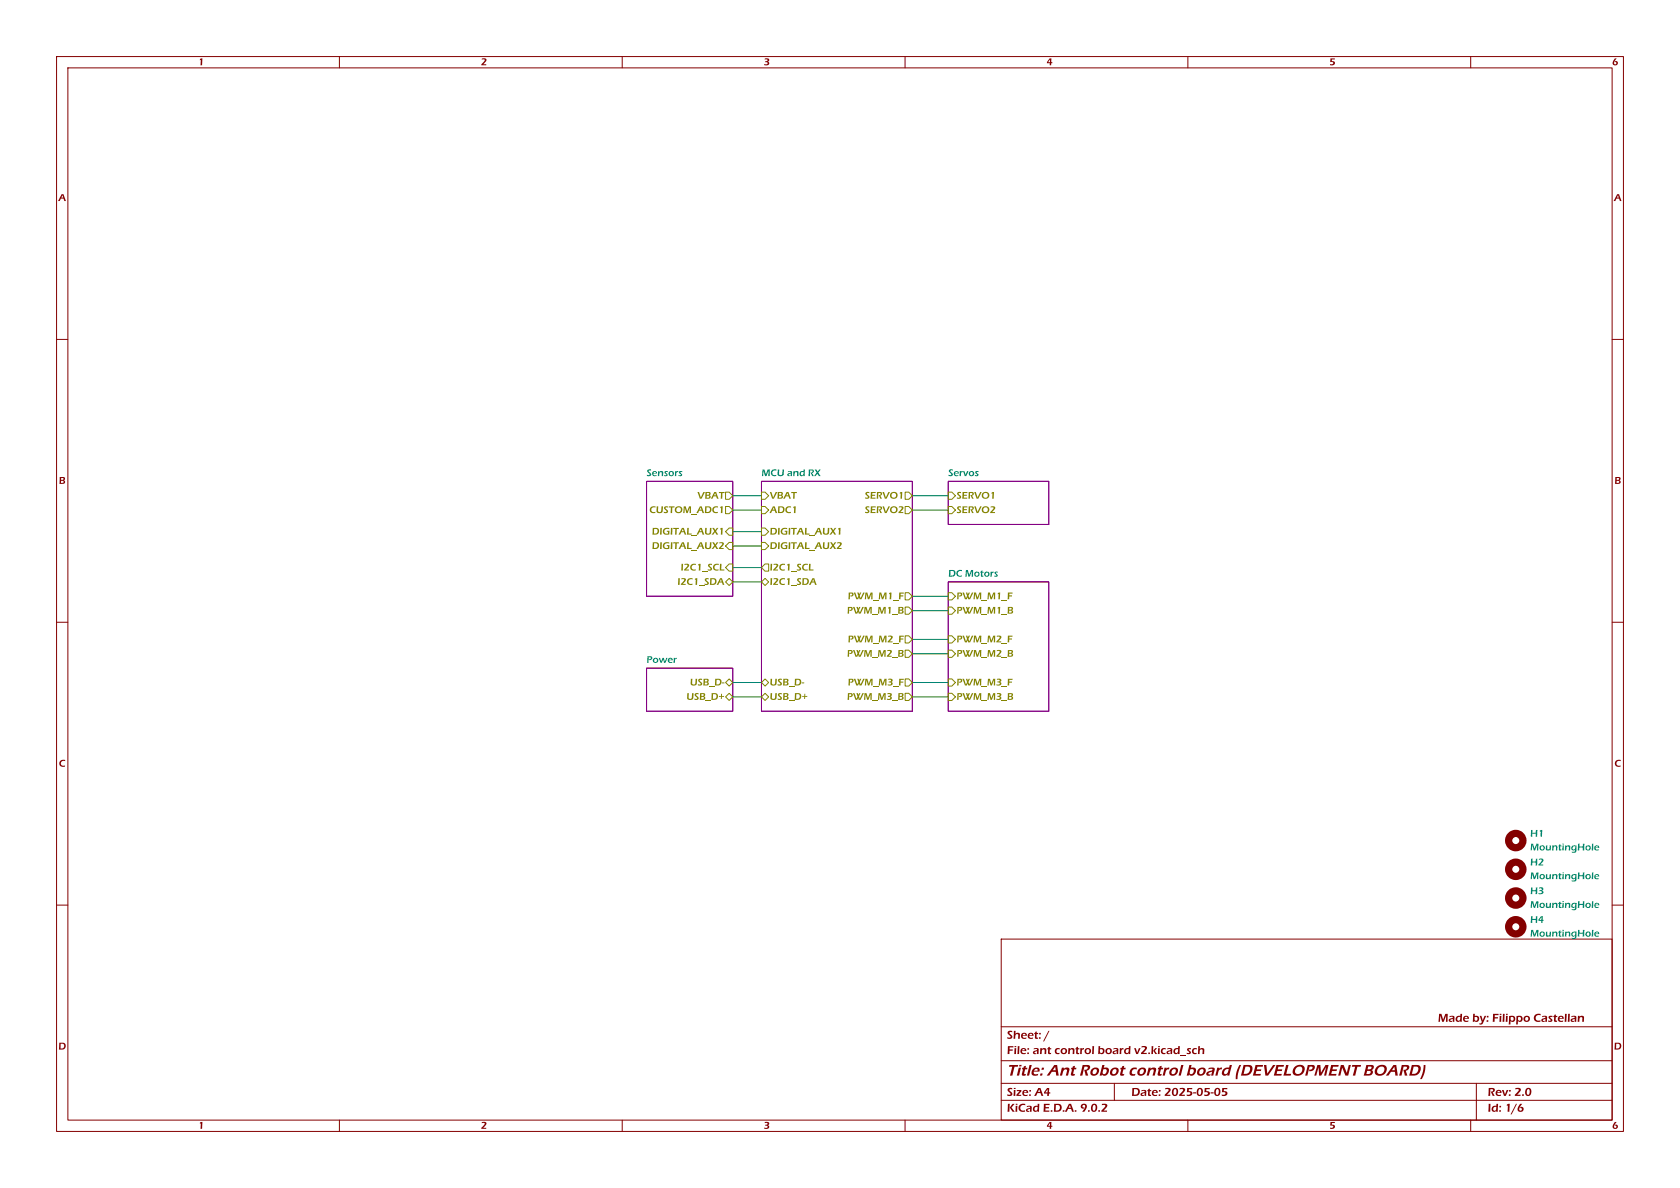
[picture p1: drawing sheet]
<svg xmlns="http://www.w3.org/2000/svg" width="297mm" height="210mm" viewBox="0 0 297 210" stroke-linecap="round" stroke-linejoin="round" font-family="sans-serif">
<g fill="none" stroke="#840000" stroke-width=".18">
<path d="M10 10h277v190h-277zM12 12h273v186h-273zM60 10v2M110 10v2M160 10v2M210 10v2M260 10v2M10 60h2M285 60h2M10 110h2M285 110h2M10 160h2"/>
<path d="M177 166h108v32h-108zM285 160h2M60 198v2M110 198v2M160 198v2M177 194.5h108M177 191.5h108M177 187.5h108M177 181.5h108M197 191.5v3M210 198v2M260 198v2"/>
<path d="M261 191.5v6.5"/>
</g>
<path d="M114.3 85.1h15.2v20.3h-15.2zM134.6 85.1h26.7v40.6h-26.7zM167.6 85.1h17.8v7.6h-17.8zM114.3 118.1h15.2v7.6h-15.2zM167.6 102.9h17.8v22.8h-17.8z" fill="none" stroke="#840084" stroke-width=".18"/>
<g fill="none" stroke="#848400" stroke-width=".18">
<path d="M128.3 89.5h.6l.6 .7-.6 .6h-.6zM128.3 87h.6l.6 .6-.6 .7h-.6zM128.9 99.7h.6v1.3h-.6l-.6-.7zM128.9 93.3h.6v1.3h-.6l-.6-.6zM128.9 95.9h.6v1.3h-.6l-.6-.7zM134.6 87h.7l.6 .6-.6 .7h-.7zM134.6 89.5h.7l.6 .7-.6 .6h-.7zM134.6 93.3h.7l.6 .7-.6 .6h-.7zM134.6 95.9h.7l.6 .6-.6 .7h-.7zM160 89.5h.7l.6 .7-.6 .6h-.7zM160 87h.7l.6 .6-.6 .7h-.7zM167.6 89.5h.7l.6 .7-.6 .6h-.7z"/>
<path d="M167.6 87h.7l.6 .6-.6 .7h-.7zM128.3 102.9l.6-.7 .6 .7-.6 .6zM134.6 100.3l.7-.6h.6v1.3h-.6zM134.6 102.9l.7-.7 .6 .7-.6 .6zM160 112.4h.7l.6 .6-.6 .7h-.7zM160 114.9h.7l.6 .7-.6 .6h-.7zM160 107.3h.7l.6 .7-.6 .6h-.7zM160 104.8h.7l.6 .6-.6 .6h-.7zM167.6 114.9h.7l.6 .7-.6 .6h-.7zM167.6 112.4h.7l.6 .6-.6 .7h-.7zM167.6 104.8h.7l.6 .6-.6 .6h-.7zM167.6 107.3h.7l.6 .7-.6 .6h-.7z"/>
<path d="M128.3 123.2l.6-.6 .6 .6-.6 .6zM128.9 120l.6 .7-.6 .6-.6-.6zM134.6 120.7l.7-.7 .6 .7-.6 .6zM134.6 123.2l.7-.6 .6 .6-.6 .6zM160 120h.7l.6 .7-.6 .6h-.7zM160 122.6h.7l.6 .6-.6 .6h-.7zM167.6 120h.7l.6 .7-.6 .6h-.7zM167.6 122.6h.7l.6 .6-.6 .6h-.7z"/>
</g>
<circle cx="268" cy="158.7" r="1.27" fill="none" stroke="#840000" stroke-width="1.3"/>
<path d="M282 159.7l.3-.1 .4 .1v.3h-.6l.1 .3h.4v.2h-.4l-.3-.1-.1-.5h.7l-.2-.2-.2 .2h-.3z" fill="#008484"/>
<circle cx="268" cy="153.7" r="1.27" fill="none" stroke="#840000" stroke-width="1.3"/>
<path d="M282 154.6l.3-.1 .4 .2v.3h-.6l.1 .2h.4v.2h-.4l-.3-.1-.1-.4h.7l-.2-.2-.2 .2h-.3z" fill="#008484"/>
<circle cx="268" cy="148.6" r="1.27" fill="none" stroke="#840000" stroke-width="1.3"/>
<path d="M282 149.5l.3-.1 .4 .2v.3h-.6l.1 .3 .4-.1v.2h-.4l-.3-.1-.1-.4h.7l-.2-.2-.2 .2h-.3z" fill="#008484"/>
<circle cx="268" cy="163.8" r="1.27" fill="none" stroke="#840000" stroke-width="1.3"/>
<path d="M282 164.8l.3-.1 .4 .1v.3h-.6l.1 .3h.4v.2h-.4l-.3-.2-.1-.4h.7l-.2-.2-.2 .2h-.3z" fill="#008484"/>
<g fill="none" stroke="#008400" stroke-width=".18">
<path d="M129.5 87.6h5.1M129.5 90.2h5.1M129.5 94h5.1M129.5 96.5h5.1M161.3 87.6h6.3M161.3 90.2h6.3M129.5 102.9h5.1M129.5 100.3h5.1M161.3 113h6.3M161.3 108h6.3M161.3 105.4h6.3M161.3 115.6h6.3"/>
<path d="M129.5 123.2h5.1M129.5 120.7h5.1M161.3 123.2h6.3M161.3 120.7h6.3"/>
</g>
<text font-size="2.8" fill="#840000" x="178" y="190.9">Title:Ant Robotcontrol board (DEVELOPMENTBOARD)</text>
<g font-size="2.1" fill="#840000">
<text x="178" y="184.2">Sheet: /</text>
<text x="254.2" y="181.2">Made by: Filippo Castellan</text>
<text x="178" y="186.9">File: ant control board v2.kicad_sch</text>
<text x="178" y="197.1">KiCad E.D.A. 9.0.2</text>
<text x="178" y="194.3">Size:A4</text>
<text x="200" y="194.3">Date: 2025-05-05</text>
<text x="263" y="194.3">Rev:2.0</text>
<text x="263" y="197.1">Id: 1/6</text>
</g>
<g font-size="1.8" fill="#840000">
<text x="35" y="12">1</text>
<text x="85" y="12">2</text>
<text x="135" y="12">3</text>
<text x="185" y="12">4</text>
<text x="235" y="12">5</text>
<text x="285" y="12">6</text>
<text x="10.3" y="36">A</text>
<text x="285.3" y="36">A</text>
<text x="10.4" y="86">B</text>
<text x="285.4" y="86">B</text>
<text x="10.4" y="136">C</text>
<text x="285.4" y="136">C</text>
<text x="10.3" y="186">D</text>
<text x="285.3" y="186">D</text>
<text x="35" y="200.1">1</text>
<text x="85" y="200.1">2</text>
<text x="135" y="200.1">3</text>
<text x="185" y="200.1">4</text>
<text x="235" y="200.1">5</text>
<text x="285" y="200.1">6</text>
</g>
<g font-size="1.8" fill="#008484">
<text x="114.3" y="84.4">Sensors</text>
<text x="134.6" y="84.4">MCU and RX</text>
<text x="167.6" y="84.4">Servos</text>
<text x="167.6" y="102.2">DC Motors</text>
<text x="114.3" y="117.4">Power</text>
<text x="270.5" y="148.4">H1</text>
<text x="270.5" y="153.5">H2</text>
<text x="270.5" y="155.9">MountingHole</text>
<text x="270.5" y="150.8">MountingHole</text>
<text x="270.5" y="158.6">H3</text>
<text x="270.5" y="161">MountingHole</text>
<text x="270.5" y="163.6">H4</text>
<text x="270.5" y="166.1">MountingHole</text>
</g>
<g font-size="1.8" fill="#848400">
<text x="123.3" y="88.7">VBAT</text>
<text x="136.1" y="88.7">VBAT</text>
<text x="152.9" y="88.7">SERVO1</text>
<text x="169.1" y="88.7">SERVO1</text>
<text x="114.8" y="91.2">CUSTOM_ADC1</text>
<text x="115.2" y="95">DIGITAL_AUX1</text>
<text x="136.1" y="91.2">ADC1</text>
<text x="136.1" y="95">DIGITAL_AUX1</text>
<text x="152.9" y="91.2">SERVO2</text>
<text x="169.1" y="91.2">SERVO2</text>
<text x="115.2" y="97.5">DIGITAL_AUX2</text>
<text x="120.3" y="101.4">I2C1_SCL</text>
<text x="136.1" y="101.4">I2C1_SCL</text>
<text x="136.1" y="97.5">DIGITAL_AUX2</text>
<text x="119.8" y="103.9">I2C1_SDA</text>
<text x="136.1" y="103.9">I2C1_SDA</text>
<text x="149.9" y="106.4">PWM_M1_F</text>
<text x="169.1" y="106.4">PWM_M1_F</text>
<text x="149.7" y="109">PWM_M1_B</text>
<text x="169.1" y="109">PWM_M1_B</text>
<text x="149.7" y="116.6">PWM_M2_B</text>
<text x="149.9" y="114.1">PWM_M2_F</text>
<text x="169.1" y="116.6">PWM_M2_B</text>
<text x="169.1" y="114.1">PWM_M2_F</text>
<text x="121.4" y="124.2">USB_D+</text>
<text x="122" y="121.7">USB_D-</text>
<text x="136.1" y="121.7">USB_D-</text>
<text x="136.1" y="124.2">USB_D+</text>
<text x="149.7" y="124.2">PWM_M3_B</text>
<text x="149.9" y="121.7">PWM_M3_F</text>
<text x="169.1" y="121.7">PWM_M3_F</text>
<text x="169.1" y="124.2">PWM_M3_B</text>
</g>
</svg>
